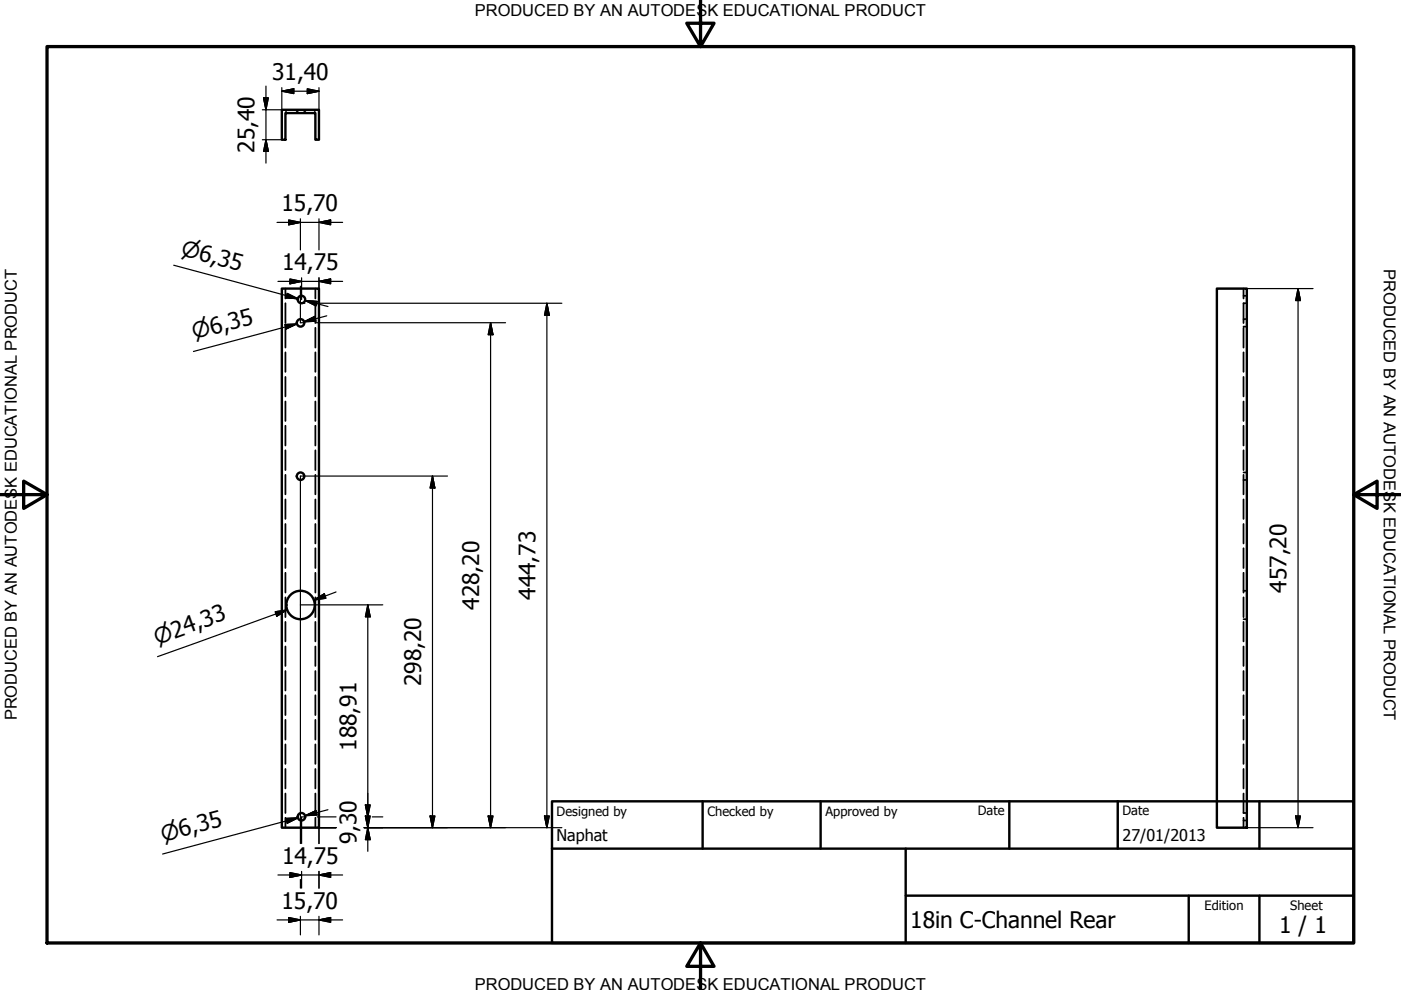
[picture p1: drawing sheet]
<svg xmlns="http://www.w3.org/2000/svg" width="297mm" height="210mm" viewBox="0 0 297 210" stroke-linecap="round" stroke-linejoin="round" font-family="sans-serif">
<!-- layer: Visible (ISO) -->
<g fill="none" stroke="#000" stroke-width=".51">
<path d="M59.8 23.3h7.8v6.3h-.7v-5.6h-6.4v5.6h-.7zM59.8 61.2h7.8v114.3h-7.8zM258 61.2h6.4v114.3h-6.4z"/>
<circle cx="63.7" cy="68.5" r=".79"/>
<circle cx="63.9" cy="63.5" r=".79"/>
<circle cx="63.7" cy="101" r=".79"/>
<circle cx="63.7" cy="128.3" r="3"/>
<circle cx="63.9" cy="173.2" r=".79"/>
</g>
<!-- layer: Hidden (ISO) -->
<g fill="none" stroke="#000" stroke-width=".38">
<path d="M60.6 23.3v.2M60.6 23.7v.3M62.9 23.3v.2M62.9 23.7v.3M63.1 23.3v.2M63.1 23.7v.3M64.5 23.3v.2M64.5 23.7v.3M64.7 23.3v.2M64.7 23.7v.3M66.7 23.3v.2M66.7 23.7v.3"/>
<path d="M60.5 61.2v2.1M60.5 64.3v4.2M60.5 69.5v4.2M60.5 74.7v4.1M60.5 79.9v4.1M66.9 61.2v2.1M66.9 64.3v4.2M66.9 69.5v4.2M66.9 74.7v4.1M66.9 79.9v4.1M263.7 61.2v2.1M263.7 69.5v4.2"/>
<path d="M263.7 74.7v4.1M263.7 79.9v4.1M263.7 69.3h.2M263.7 67.7h.2M263.7 62.7h.2M263.9 64.3h-.2v4.2M264.1 69.3h.3M264.1 67.7h.3M264.1 64.3h.3M264.1 62.7h.3M60.5 85.1v4.2M60.5 90.3v4.2"/>
<path d="M60.5 95.5v4.2M66.9 85.1v4.2M66.9 90.3v4.2M66.9 95.5v4.2M263.7 85.1v4.2M263.7 90.3v4.2M263.7 95.5v4.2M60.5 100.7v4.1M60.5 105.9v4.1M60.5 111.1v4.1M60.5 116.2v4.2M66.9 100.7v4.1"/>
<path d="M66.9 105.9v4.1M66.9 111.1v4.1M66.9 116.2v4.2M263.7 100.7v4.1M263.7 105.9v4.1M263.7 111.1v4.1M263.7 116.2v4.2M263.7 101.8h.2M263.7 100.2h.2M264.1 101.8h.3M264.1 100.2h.3M60.5 121.4v4.2"/>
<path d="M60.5 126.7v4.1M60.5 131.9v4.1M60.5 137.1v4.1M66.9 121.4v4.2M66.9 126.7v4.1M66.9 131.9v4.1M66.9 137.1v4.1M263.7 121.4v4.2M263.7 126.7v4.1M263.7 131.9v4.1M263.7 137.1v4.1M263.7 131.3h.2"/>
<path d="M263.7 125.3h.2M264.1 131.3h.3M264.1 125.3h.3M60.5 142.3v4.1M60.5 147.4v4.2M60.5 152.6v4.2M60.5 157.8v4.2M66.9 142.3v4.1M66.9 147.4v4.2M66.9 152.6v4.2M66.9 157.8v4.2M263.7 142.3v4.1"/>
<path d="M263.7 147.4v4.2M263.7 152.6v4.2M263.7 157.8v4.2M60.5 163v4.2M60.5 168.2v4.2M60.5 173.4v2.1M66.9 163v4.2M66.9 168.2v4.2M66.9 173.4v2.1M263.7 163v4.2M263.7 168.2v4.2h.2M263.7 173.4v2.1"/>
<path d="M263.7 174h.2M264.1 174h.3M264.1 172.4h.3"/>
</g>
<!-- layer: Border (ISO) -->
<path d="M148.5 -.1v10l-2.9-5h5.8l-2.9 5M10 9.9h277v190h-277zM0 104.9h10l-5-2.9v5.8l5-2.9M287 104.9l5 2.9v-5.8l-5 2.9h10M148.5 199.9l2.9 5h-5.8l2.9-5v10" fill="none" stroke="#000" stroke-width=".7"/>
<!-- layer: Title (ISO) -->
<path d="M117 169.9h170v30h-170zM117 179.9h170M149 169.9v10M174 169.9v10M192 179.9v20M214 169.9v10M237 169.9v10M267 169.9v10M192 189.9h95M252 189.9v10M267 189.9v10" fill="none" stroke="#000" stroke-width=".51"/>
<!-- layer: Dimension (ISO) -->
<g fill="none" stroke="#000" stroke-width=".25">
<path d="M56.4 18.3v16.3M59.8 19.3l2.5-.5v1zM59.8 19.3h7.8M59.8 18.6v4.7h-4.2M65.2 18.8l2.4 .5-2.4 .5zM67.6 18.6v4.7M55.6 29.6h4.2M55.9 20.7h1l-.5 2.6zM56.4 29.6l.5 2.5h-1zM36.8 56.2l26.4 7.1-2.4-.7M58.7 47.2h13.9M58.9 59.7h13.7"/>
<path d="M61.2 46.6l2.5 .6-2.5 .5zM61.5 59.2l2.4 .5-2.4 .5zM63.7 46.4v6.6M63.9 58.9v4.6M67.6 59.7l2.5-.5v1zM67.6 47.2l2.5-.6v1.1zM67.6 46.4v6.6M67.6 58.9v2.3M60.4 68.8l2.5-.1-2.3 1.1zM60.5 69.3l2.4-.6-21.9 5.8M60.9 62.2l2.3 1.1-2.6-.1zM63.7 60.7v7.7h.9"/>
<path d="M63.9 64.3h.7M64.5 68.2l2.2-1.1 .3 1zM64.7 63.7l2.5 .2-.2 1zM64.7 63.7l4.8 1.3M67 68.4h40.2M67.1 64.3h52M69.3 67l-4.8 1.2M104 68.4l.5 2.6h-1zM104 68.4v107.1M116 64.3l.5 2.5h-1.1zM116 64.3v111.2M258 61.2h20.4"/>
<path d="M275.2 61.2l.5 2.5h-1zM275.2 61.2v114.3M91.7 100.9l.5 2.6h-1zM91.7 100.9v74.6M94.9 100.9h-31.2v78M58.4 129.7l2.4-.4-2.1 1.4zM58.5 130.1l2.3-.8-27.4 9.9M63.7 128.2h17.5M66.5 127.2l2.3-1.3 .3 .9zM71.2 125.5l-4.7 1.7M78 128.2l.5 2.6h-1zM78 128.2v52.3"/>
<path d="M60.6 173.5l2.6-.1-2.3 1.1zM60.8 174l2.4-.6-28.7 7.7M64.7 172.9l2.3-1 .2 .9zM64.9 173.2h-1v5.7M67.2 173.2h4M69.5 171.7l-4.8 1.2M71.2 175.5h-3.6v3.4M77.2 175.5h41.9M77.5 170.7h1l-.5 2.5zM77.5 173h1l-.5 2.5zM78 175.5l.5 2.5h-1zM78.9 173.2h2.3"/>
<path d="M91.2 173h1l-.5 2.5zM103.5 173h1l-.5 2.5zM115.4 173h1.1l-.5 2.5zM258 175.5h20.4M274.7 173h1l-.5 2.5zM58.7 195h13.9M58.9 185.5h13.7M61.2 194.5l2.5 .5-2.5 .6zM61.5 185l2.4 .5-2.4 .5zM63.7 186.5v1.8M63.7 194.3v3.9M63.9 184.8v3.5"/>
<path d="M67.6 195l2.5-.5v1.1zM67.6 185.5l2.5-.5v1zM67.6 184.8v3.5M67.6 194.3v3.9"/>
</g>
<g fill="#000" stroke="#000" stroke-width=".25">
<path d="M59.8 19.3l2.5-.5zM59.8 19.3l2.5-.5v1zM65.2 19.8l2.4-.5zM65.2 18.8l2.4 .5-2.4 .5zM55.9 20.7l.5 2.6zM55.9 20.7h1l-.5 2.6zM56.4 29.6l.5 2.5zM56.4 29.6l.5 2.5h-1zM61.2 47.7l2.5-.5zM61.2 46.6l2.5 .6-2.5 .5zM67.6 59.7l2.5-.5zM67.6 59.7l2.5-.5v1z"/>
<path d="M67.6 47.2l2.5-.6zM67.6 47.2l2.5-.6v1.1zM60.6 69.8l2.3-1.1zM60.4 68.8l2.5-.1-2.3 1.1zM60.6 63.2l2.6 .1zM60.9 62.2l2.3 1.1-2.6-.1zM61.5 60.2l2.4-.5zM61.5 59.2l2.4 .5-2.4 .5zM64.5 68.2l2.2-1.1zM64.5 68.2l2.2-1.1 .3 1zM64.7 63.7l2.5 .2zM64.7 63.7l2.5 .2-.2 1z"/>
<path d="M104 68.4l.5 2.6zM104 68.4l.5 2.6h-1zM116 64.3l.5 2.5zM116 64.3l.5 2.5h-1.1zM275.2 61.2l.5 2.5zM275.2 61.2l.5 2.5h-1zM91.7 100.9l.5 2.6zM91.7 100.9l.5 2.6h-1zM58.7 130.7l2.1-1.4zM58.4 129.7l2.4-.4-2.1 1.4zM66.5 127.2l2.3-1.3zM66.5 127.2l2.3-1.3 .3 .9z"/>
<path d="M78 128.2l.5 2.6zM78 128.2l.5 2.6h-1zM60.9 174.5l2.3-1.1zM60.6 173.5l2.6-.1-2.3 1.1zM64.7 172.9l2.3-1zM64.7 172.9l2.3-1 .2 .9zM77.5 170.7l.5 2.5zM77.5 170.7h1l-.5 2.5zM77.5 173l.5 2.5zM77.5 173h1l-.5 2.5zM78 175.5l.5 2.5zM78 175.5l.5 2.5h-1z"/>
<path d="M91.2 173l.5 2.5zM91.2 173h1l-.5 2.5zM103.5 173l.5 2.5zM103.5 173h1l-.5 2.5zM115.4 173l.6 2.5zM115.4 173h1.1l-.5 2.5zM274.7 173l.5 2.5zM274.7 173h1l-.5 2.5zM61.2 195.6l2.5-.6zM61.2 194.5l2.5 .5-2.5 .6zM61.5 186l2.4-.5zM61.5 185l2.4 .5-2.4 .5z"/>
<path d="M67.6 195l2.5-.5zM67.6 195l2.5-.5v1.1zM67.6 185.5l2.5-.5zM67.6 185.5l2.5-.5v1z"/>
</g>
<g font-size="4.8">
<text x="57.7" y="16.9">31,40</text>
<text x="54" y="32.4" transform="rotate(-90 54 32.4)">25,40</text>
<text x="59.7" y="44.7">15,70</text>
<text x="59.8" y="57.2">14,75</text>
<text x="272.8" y="125.6" transform="rotate(-90 272.8 125.6)">457,20</text>
<text x="101.6" y="129.3" transform="rotate(-90 101.6 129.3)">428,20</text>
<text x="113.5" y="127.2" transform="rotate(-90 113.5 127.2)">444,73</text>
<text x="89.3" y="145.5" transform="rotate(-90 89.3 145.5)">298,20</text>
<text x="75.6" y="159.2" transform="rotate(-90 75.6 159.2)">188,91</text>
<text x="75.6" y="179" transform="rotate(-90 75.6 179)">9,30</text>
<text x="59.8" y="183.1">14,75</text>
<text x="59.7" y="192.6">15,70</text>
<text x="193" y="196.7">18in C-Channel Rear</text>
<text x="271.2" y="197.8">1 / 1</text>
</g>
<g font-size="4.6">
<text x="38.2" y="54.1" transform="rotate(15 38.2 54.1)">⌀6,35</text>
<text x="41.1" y="72" transform="rotate(-15 41.1 72)">⌀6,35</text>
<text x="33.3" y="136.8" transform="rotate(-20 33.3 136.8)">⌀24,33</text>
<text x="34.6" y="178.5" transform="rotate(-15 34.6 178.5)">⌀6,35</text>
</g>
<g font-size="3.5">
<text x="100.6" y="3.5">PRODUCED BY AN AUTODESK EDUCATIONAL PRODUCT</text>
<text x="293.4" y="57.1" transform="rotate(90 293.4 57.1)">PRODUCED BY AN AUTODESK EDUCATIONAL PRODUCT</text>
<text x="3.6" y="152.8" transform="rotate(-90 3.6 152.8)">PRODUCED BY AN AUTODESK EDUCATIONAL PRODUCT</text>
<text x="100.6" y="209.9">PRODUCED BY AN AUTODESK EDUCATIONAL PRODUCT</text>
</g>
<g font-size="3.4">
<text x="118" y="178.2">Naphat</text>
<text x="238" y="178.3">27/01/2013</text>
</g>
<g font-size="2.7">
<text x="118" y="173">Designed by</text>
<text x="150" y="173">Checked by</text>
<text x="175" y="173">Approved by</text>
<text x="207.3" y="172.9">Date</text>
<text x="238" y="172.9">Date</text>
<text x="255.4" y="193">Edition</text>
<text x="273.6" y="193">Sheet</text>
</g>
</svg>
